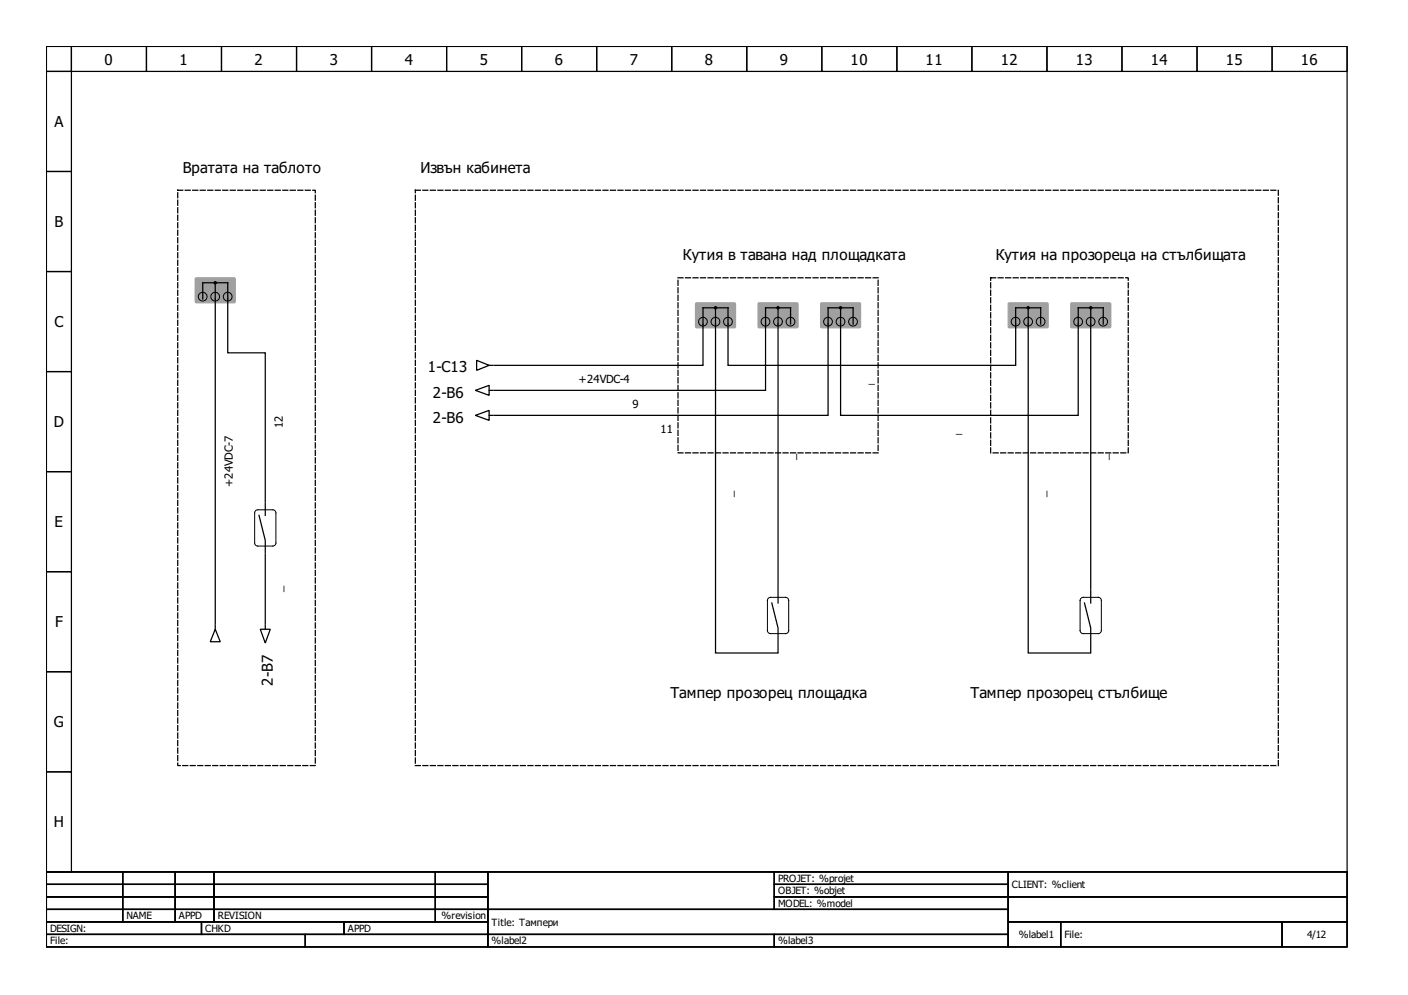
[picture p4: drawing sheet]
<svg xmlns="http://www.w3.org/2000/svg" width="297mm" height="210mm" viewBox="0 0 297 210" stroke-linecap="round" stroke-linejoin="round" font-family="sans-serif">
<g fill="none" stroke="#000" stroke-width=".26">
<path d="M9.8 9.8h274.4v174.1h-274.4zM9.8 9.8h5.3v5.3h-5.3zM9.8 15.1h5.3v21.1h-5.3zM15.1 9.8h15.8v5.3h-15.8zM30.9 9.8h15.8v5.3h-15.8zM46.7 9.8h15.9v5.3h-15.9zM62.6 9.8h15.8v5.3h-15.8zM78.4 9.8h15.8v5.3h-15.8zM94.2 9.8h15.9v5.3h-15.9zM110.1 9.8h15.8v5.3h-15.8zM125.9 9.8h15.8v5.3h-15.8zM141.7 9.8h15.8v5.3h-15.8z"/>
<path d="M157.5 9.8h15.9v5.3h-15.9zM173.4 9.8h15.8v5.3h-15.8zM189.2 9.8h15.8v5.3h-15.8zM205 9.8h15.9v5.3h-15.9zM220.9 9.8h15.8v5.3h-15.8zM236.7 9.8h15.8v5.3h-15.8zM252.5 9.8h15.9v5.3h-15.9zM268.4 9.8h15.8v5.3h-15.8zM9.8 36.2h5.3v21.1h-5.3zM9.8 57.3h5.3v21.1h-5.3zM45.4 59.7v72M9.8 78.4h5.3v21.1h-5.3z"/>
<path d="M42.8 63.1v-3.4h5.2v14.7h8v31.4M100.6 76l2.6 1.1-2.6 1zM103.2 77.1h.8M150.9 64.9v72.9h13.2v-2.4M164.1 64.9v59.4M166.8 68.4v-3.5h-5.3v17.4h-57.3M177.3 64.9v22.7h50.2v-22.7h5.2v3.5M180 68.4v-3.5h-5.3v22.7h-70.5M216.9 64.9v72.9h13.2v-2.4M219.5 68.4v-3.5h-5.2v12.2h-60.7v-12.2h-5.3v12.2h-44.1M230.1 64.9v59.4M9.8 99.5h5.3v21.1h-5.3z"/>
<path d="M100.3 82.3l2.9-1v2.1zM100.3 87.6l2.9-1v2.1zM103.2 82.3h.8M103.2 87.6h.8M54.6 108.7l1.4 5.3v2.6M56 116.9v14.8M56 106.1v2.6M9.8 120.6h5.3v21.1h-5.3zM45.4 132.7l1.1 2.7h-2.1zM45.4 132v.7M54.9 132.7h2.1l-1 2.9zM56 132v.7"/>
<path d="M162.8 127.2l1.3 5.3v2.6M164.1 124.6v2.6M228.8 127.2l1.3 5.3v2.6M230.1 124.6v2.6M9.8 141.7h5.3v21.1h-5.3zM9.8 162.8h5.3v21.1h-5.3zM9.8 183.9h274.4v15.9h-274.4zM9.8 183.9h16.1v2.7h-16.1zM9.8 186.6h16.1v2.6h-16.1zM9.8 189.2h16.1v2.6h-16.1zM9.8 191.8h16.1v2.7h-16.1zM9.8 194.5h32.7v2.6h-32.7z"/>
<path d="M9.8 197.1h54.6v2.7h-54.6zM25.9 183.9h11.1v2.7h-11.1zM25.9 186.6h11.1v2.6h-11.1zM25.9 189.2h11.1v2.6h-11.1zM25.9 191.8h11.1v2.7h-11.1zM37 183.9h8.1v2.7h-8.1zM37 186.6h8.1v2.6h-8.1zM37 189.2h8.1v2.6h-8.1zM37 191.8h8.1v2.7h-8.1zM42.5 194.5h30.1v2.6h-30.1zM45.1 183.9h46.7v2.7h-46.7zM45.1 186.6h46.7v2.6h-46.7z"/>
<path d="M45.1 189.2h46.7v2.6h-46.7zM45.1 191.8h46.7v2.7h-46.7zM64.4 197.1h38.5v2.7h-38.5zM72.6 194.5h30.3v2.6h-30.3zM91.8 183.9h11.1v2.7h-11.1zM91.8 186.6h11.1v2.6h-11.1zM91.8 189.2h11.1v2.6h-11.1zM91.8 191.8h11.1v2.7h-11.1zM102.9 183.9h60.4v7.9h-60.4zM102.9 191.8h109.8v5.3h-109.8zM102.9 197.1h60.4v2.7h-60.4zM163.3 183.9h49.4v2.7h-49.4z"/>
<path d="M163.3 186.6h49.4v2.6h-49.4zM163.3 189.2h49.4v2.6h-49.4zM163.3 197.1h49.4v2.7h-49.4zM212.7 183.9h71.5v5.3h-71.5zM212.7 189.2h71.5v5.3h-71.5zM212.7 194.5h11.1v5.3h-11.1zM223.8 194.5h46.7v5.3h-46.7zM270.5 194.5h13.7v5.3h-13.7z"/>
</g>
<path d="M37.5 40.1h29v121.4h-29zM87.6 40.1h182.1v121.4h-182.1zM143 58.6h42.2v36.9h-42.2zM209 58.6h29v36.9h-29z" fill="none" stroke="#000" stroke-width=".26" stroke-dasharray="1.1 .5"/>
<g fill="#a0a0a4" stroke="#a0a0a4" stroke-width=".26">
<path d="M41.2 58.7l.3-.1h8l.1 .3v4.8l-.2 .2-8.1-.1-.1-.2z" fill-rule="evenodd"/>
<path d="M146.8 64l.2-.1h8l.2 .2-.1 4.9-.2 .2-8-.1-.2-.2z" fill-rule="evenodd"/>
<path d="M160 64l.2-.1h8l.2 .2-.1 4.9-.2 .2-8-.1-.2-.2z" fill-rule="evenodd"/>
<path d="M173.1 64l.3-.1h8l.2 .2-.1 4.9-.2 .2-8.1-.1-.1-.2z" fill-rule="evenodd"/>
<path d="M212.7 64l.3-.1h8l.1 .2v4.9l-.2 .2-8.1-.1-.1-.2z" fill-rule="evenodd"/>
<path d="M225.9 64l.2-.1h8.1l.1 .2v4.9l-.2 .2-8.1-.1-.1-.2z" fill-rule="evenodd"/>
</g>
<g fill="none" stroke="#000" stroke-width=".21">
<path d="M53.9 107.7l.5-.2h3.1a.66 .66 0 0 1 .7 .7v6.3a.66 .66 0 0 1-.7 .7h-3.1a.66 .66 0 0 1-.7-.7v-6.3zM162.1 126.2l.5-.2h3.1a.66 .66 0 0 1 .7 .7v6.3a.66 .66 0 0 1-.7 .7h-3.1a.66 .66 0 0 1-.7-.7v-6.3zM228.1 126.2l.4-.2h3.2a.66 .66 0 0 1 .6 .7v6.3a.66 .66 0 0 1-.6 .7h-3.2a.66 .66 0 0 1-.6-.7v-6.3z"/>
<circle cx="42.8" cy="62.6" r=".92"/>
<circle cx="45.4" cy="62.6" r=".92"/>
<circle cx="48" cy="62.6" r=".92"/>
<circle cx="148.3" cy="67.9" r=".92"/>
<circle cx="150.9" cy="67.9" r=".92"/>
<circle cx="153.6" cy="67.9" r=".92"/>
<circle cx="161.5" cy="67.9" r=".92"/>
<circle cx="164.1" cy="67.9" r=".92"/>
<circle cx="166.8" cy="67.9" r=".92"/>
<circle cx="174.7" cy="67.9" r=".92"/>
<circle cx="177.3" cy="67.9" r=".92"/>
<circle cx="180" cy="67.9" r=".92"/>
<circle cx="214.3" cy="67.9" r=".92"/>
<circle cx="216.9" cy="67.9" r=".92"/>
<circle cx="219.5" cy="67.9" r=".92"/>
<circle cx="227.5" cy="67.9" r=".92"/>
<circle cx="230.1" cy="67.9" r=".92"/>
<circle cx="232.7" cy="67.9" r=".92"/>
</g>
<g fill="#000" stroke="#000" stroke-width=".21">
<circle cx="45.4" cy="59.7" r=".26"/>
<circle cx="150.9" cy="64.9" r=".26"/>
<circle cx="164.1" cy="64.9" r=".26"/>
<circle cx="177.3" cy="64.9" r=".26"/>
<circle cx="216.9" cy="64.9" r=".26"/>
<circle cx="230.1" cy="64.9" r=".26"/>
</g>
<g font-size="3.2">
<text x="22.1" y="13.6">0</text>
<text x="37.9" y="13.6">1</text>
<text x="53.7" y="13.6">2</text>
<text x="69.6" y="13.6">3</text>
<text x="85.4" y="13.6">4</text>
<text x="101.2" y="13.6">5</text>
<text x="117" y="13.6">6</text>
<text x="132.9" y="13.6">7</text>
<text x="148.7" y="13.6">8</text>
<text x="164.5" y="13.6">9</text>
<text x="179.4" y="13.6">10</text>
<text x="195.3" y="13.6">11</text>
<text x="211.1" y="13.6">12</text>
<text x="226.9" y="13.6">13</text>
<text x="242.8" y="13.6">14</text>
<text x="258.6" y="13.6">15</text>
<text x="274.4" y="13.6">16</text>
<text x="11.5" y="26.8">A</text>
<text x="38.5" y="36.4">Вратата на таблото</text>
<text x="88.7" y="36.4">Извън кабинета</text>
<text x="11.5" y="47.9">B</text>
<text x="144.1" y="54.9">Кутия в тавана над площадката</text>
<text x="210.1" y="54.9">Кутия на прозореца на стълбищата</text>
<text x="11.5" y="69">C</text>
<text x="90.3" y="78.4">1-C13</text>
<text x="91.3" y="83.9">2-B6</text>
<text x="91.3" y="89.2">2-B6</text>
<text x="11.4" y="90.1">D</text>
<text x="11.5" y="111.2">E</text>
<text x="11.6" y="132.3">F</text>
<text x="57.5" y="144.6" transform="rotate(-90 57.5 144.6)">2-B7</text>
<text x="141.5" y="147.3">Тампер прозорец площадка</text>
<text x="204.8" y="147.3">Тампер прозорец стълбище</text>
<text x="11.4" y="153.5">G</text>
<text x="11.4" y="174.6">H</text>
</g>
<g font-size="2.4">
<text x="122.1" y="80.8">+24VDC-4</text>
<text x="183.3" y="80.8">_</text>
<text x="133.4" y="86">9</text>
<text x="59.7" y="90.3" transform="rotate(-90 59.7 90.3)">12</text>
<text x="139.3" y="91.3">11</text>
<text x="201.7" y="91.3">_</text>
<text x="167.8" y="97" transform="rotate(-90 167.8 97)">_</text>
<text x="233.8" y="97" transform="rotate(-90 233.8 97)">_</text>
<text x="49.1" y="102.8" transform="rotate(-90 49.1 102.8)">+24VDC-7</text>
<text x="154.6" y="104.9" transform="rotate(-90 154.6 104.9)">_</text>
<text x="220.6" y="104.9" transform="rotate(-90 220.6 104.9)">_</text>
<text x="59.7" y="125" transform="rotate(-90 59.7 125)">_</text>
</g>
<g font-size="2.1">
<text x="164.1" y="186">PROJET: %projet</text>
<text x="164.1" y="188.7">OBJET: %objet</text>
<text x="164.1" y="191.3">MODEL: %model</text>
<text x="213.5" y="187.4">CLIENT: %client</text>
<text x="10.6" y="196.6">DESIGN:</text>
<text x="26.7" y="194">NAME</text>
<text x="37.8" y="194">APPD</text>
<text x="43.3" y="196.6">CHKD</text>
<text x="45.9" y="194">REVISION</text>
<text x="73.4" y="196.6">APPD</text>
<text x="93.2" y="194">%revision</text>
<text x="103.7" y="195.3">Title: Тампери</text>
<text x="214.9" y="197.9">%label1</text>
<text x="224.6" y="197.9">File:</text>
<text x="275.7" y="197.9">4/12</text>
<text x="10.6" y="199.2">File:</text>
<text x="103.7" y="199.2">%label2</text>
<text x="164.1" y="199.2">%label3</text>
</g>
</svg>
